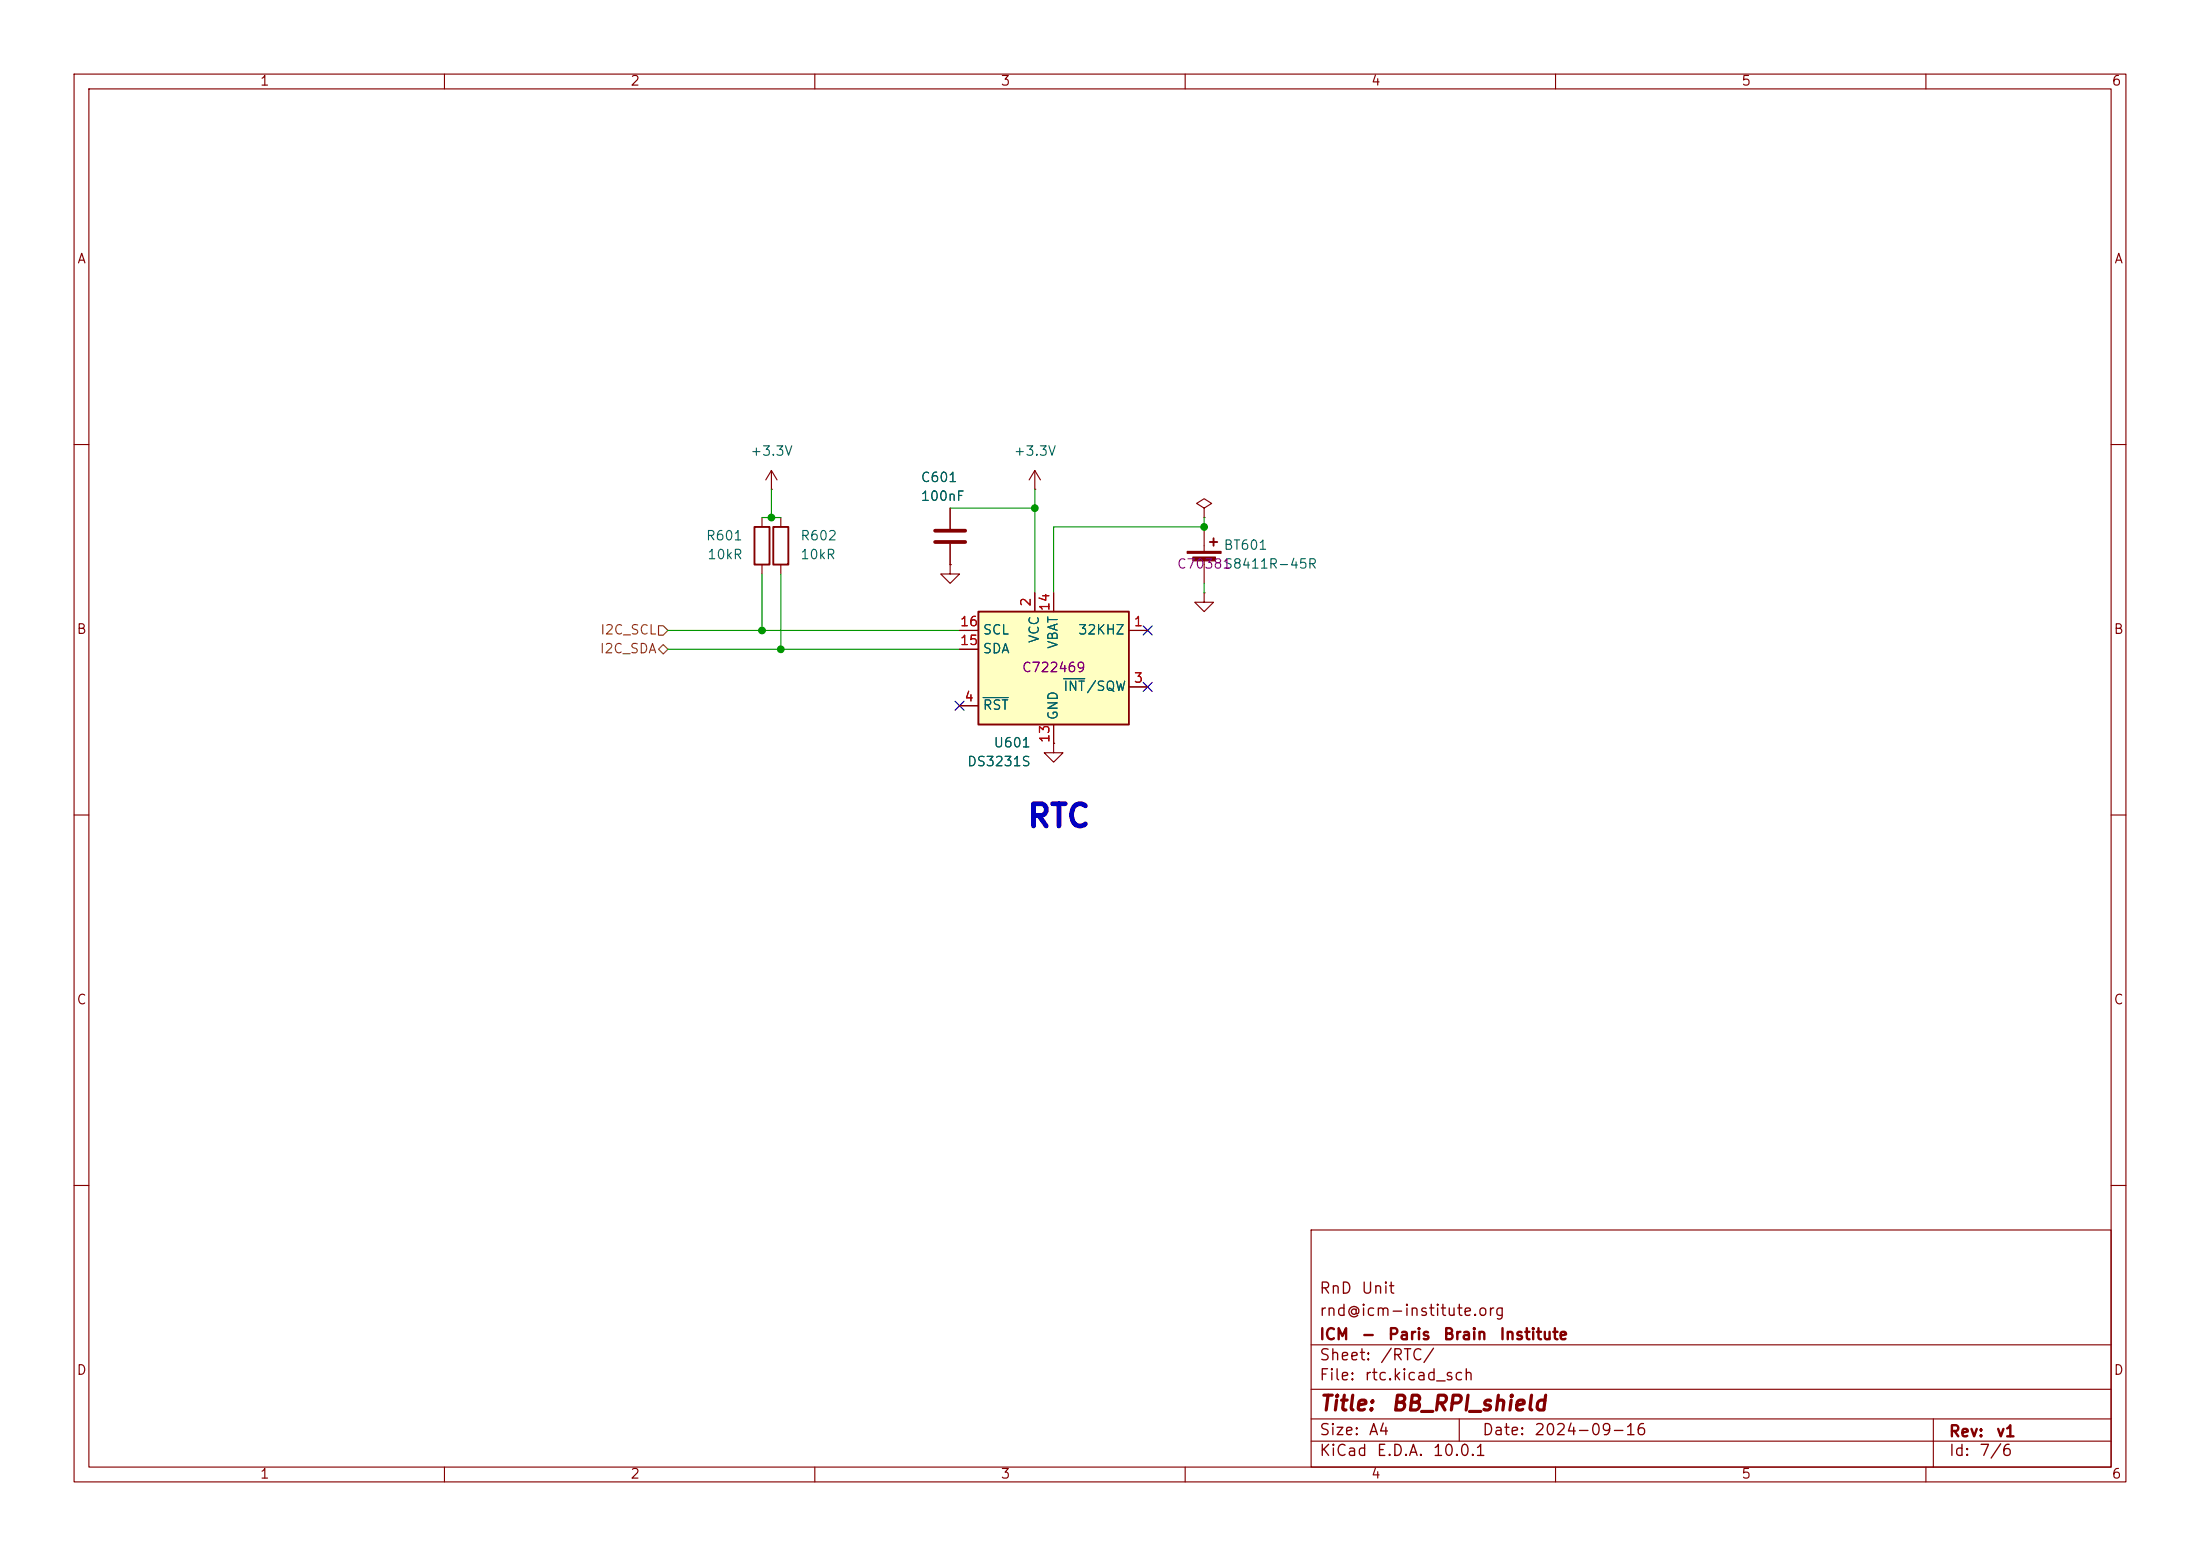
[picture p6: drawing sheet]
<svg xmlns="http://www.w3.org/2000/svg" width="297mm" height="210mm" viewBox="0 0 297 210" stroke-linecap="round" stroke-linejoin="round" font-family="sans-serif">
<g fill="none" stroke="#840000" stroke-width=".15">
<path d="M10 10h277v190h-277zM12 12h273v186h-273zM60 10v2M110 10v2M160 10v2M210 10v2M260 10v2M10 60h2M105.4 69.9v1.2M105.4 76.2v1.3M139.7 66h.1M139.7 63.5l-.8 1.3"/>
<path d="M139.7 63.5l.8 1.3M139.7 63.5v2.5M162.6 71.1v3.3M162.6 75.4v3.3M285 60h2M162.6 80v1.3h1.2l-1.2 1.3-1.3-1.3h1.3M162.6 80h.1M10 110h2M285 110h2M10 160h2M177 166h108v32h-108zM285 160h2"/>
<path d="M60 198v2M110 198v2M160 198v2M177 194.5h108M177 191.5h108M177 187.5h108M177 181.5h108M197 191.5v3M210 198v2M260 198v2M261 191.5v6.5"/>
</g>
<g fill="#840000" stroke="#840000" stroke-width=".15">
<path d="M160.3 74.4h4.5v.3h-4.5z"/>
<path d="M161 75.2h3.1v.5h-3.1z"/>
</g>
<path d="M104.4 71.1h2v5.1h-2zM163.3 73.2h1M163.8 72.6v1.1" fill="none" stroke="#840000" stroke-width=".25"/>
<path d="M132.1 82.6h20.3v15.2h-20.3z" fill="#ffffc2"/>
<path d="M101.9 71.1h2v5.1h-2zM132.1 82.6h20.3v15.2h-20.3z" fill="none" stroke="#840000" stroke-width=".25"/>
<g fill="none" stroke="#840000" stroke-width=".15">
<path d="M102.9 69.9v1.2M102.9 76.2v1.3M104.1 66h.1M104.1 63.5l-.7 1.3M104.1 63.5l.8 1.3M104.1 63.5v2.5M128.3 76.2v1.3h1.2l-1.2 1.2-1.3-1.2h1.3M128.3 76.2h.1M128.3 68.6v2.8M128.3 73.4v2.8M162.6 68.6l1-.7-1-.6-1.1 .6 1.1 .7v1.3M162.6 69.9h.1"/>
<path d="M129.5 85.1h2.6M129.5 95.3h2.6M129.5 87.6h2.6M139.7 80v2.6M142.2 80v2.6M142.2 97.8v2.5M152.4 85.1h2.5M152.4 92.7h2.5M142.2 100.3v1.3h1.3l-1.3 1.3-1.2-1.3h1.2M142.2 100.3h.1"/>
</g>
<path d="M132.7 94.1h3.4M143.6 91.6h2.8" fill="none" stroke="#006464" stroke-width=".15"/>
<path d="M126.2 73.2h4.1M126.2 71.6h4.1" fill="none" stroke="#840000" stroke-width=".51"/>
<path d="M88.9 84.5h.6l.7 .6-.7 .6h-.6zM88.9 87.6l.6-.6 .7 .6-.7 .7z" fill="none" stroke="#725600" stroke-width=".15"/>
<path d="M102.9 69.9h2.5M102.9 77.5v7.6M104.1 66v3.9M105.4 77.5v10.1M128.3 68.6h11.4M139.7 66v14M162.6 69.9v1.2h-20.4v8.9M162.6 78.7v1.3M90.2 87.6h39.3M90.2 85.1h39.3" fill="none" stroke="#009600" stroke-width=".15"/>
<path d="M128.9 94.6l1.2 1.3M130.1 94.6l-1.2 1.3M154.3 92.1l1.2 1.2M154.3 84.5l1.2 1.2M155.5 92.1l-1.2 1.2M155.5 84.5l-1.2 1.2" fill="none" stroke="#000084" stroke-width=".15"/>
<g fill="#009600" stroke="#009600" stroke-width=".14">
<circle cx="105.4" cy="87.6" r=".46"/>
<circle cx="102.9" cy="85.1" r=".46"/>
<circle cx="104.1" cy="69.9" r=".46"/>
<circle cx="162.6" cy="71.1" r=".46"/>
<circle cx="139.7" cy="68.6" r=".46"/>
</g>
<text font-size="3" fill="#0000c2" x="138.5" y="112.4">RTC</text>
<g font-size="2" fill="#840000">
<text x="178" y="190.9">Title:</text>
<text x="187.7" y="190.9">BB_RPI_shield</text>
</g>
<g font-size="1.5" fill="#840000">
<text x="178" y="178">rnd@icm-institute.org</text>
<text x="178" y="175">RnD</text>
<text x="183.7" y="175">Unit</text>
<text x="178" y="184">Sheet:</text>
<text x="178" y="181.2">ICM</text>
<text x="183.7" y="181.2">-</text>
<text x="186.2" y="184">/RTC/</text>
<text x="187.3" y="181.2">Paris</text>
<text x="194.7" y="181.2">Brain</text>
<text x="202.3" y="181.2">Institute</text>
<text x="178" y="186.7">File:</text>
<text x="184.1" y="186.7">rtc.kicad_sch</text>
<text x="178" y="196.9">KiCad</text>
<text x="178" y="194.1">Size:</text>
<text x="184.7" y="194.1">A4</text>
<text x="185.7" y="196.9">E.D.A.</text>
<text x="193.3" y="196.9">10.0.1</text>
<text x="200" y="194.1">Date:</text>
<text x="207" y="194.1">2024-09-16</text>
<text x="263" y="194.3">Rev:</text>
<text x="263" y="196.9">Id:</text>
<text x="267.1" y="196.9">7/6</text>
<text x="269.4" y="194.3">v1</text>
</g>
<g font-size="1.3" fill="#840000">
<text x="35" y="11.9">1</text>
<text x="85" y="11.9">2</text>
<text x="135" y="11.9">3</text>
<text x="185" y="11.9">4</text>
<text x="235" y="11.9">5</text>
<text x="285" y="11.9">6</text>
<text x="10.3" y="35.9">A</text>
<text x="285.3" y="35.9">A</text>
<text x="10.3" y="85.9">B</text>
<text x="285.3" y="85.9">B</text>
<text x="10.3" y="135.9">C</text>
<text x="285.3" y="135.9">C</text>
<text x="10.3" y="185.9">D</text>
<text x="285.3" y="185.9">D</text>
<text x="35" y="199.9">1</text>
<text x="85" y="199.9">2</text>
<text x="135" y="199.9">3</text>
<text x="185" y="199.9">4</text>
<text x="235" y="199.9">5</text>
<text x="285" y="199.9">6</text>
</g>
<g font-size="1.3" fill="#006464">
<text x="101.2" y="61.8">+3.3V</text>
<text x="124.2" y="65.4">C601</text>
<text x="136.8" y="61.8">+3.3V</text>
<text x="124.2" y="67.9">100nF</text>
<text x="95.2" y="73.3">R601</text>
<text x="95.4" y="75.8">10kR</text>
<text x="108" y="73.3">R602</text>
<text x="108" y="75.8">10kR</text>
<text x="165.1" y="74.5">BT601</text>
<text x="165.1" y="77.1">S8411R-45R</text>
<text x="132.6" y="88.5">SDA</text>
<text x="132.6" y="86">SCL</text>
<text x="140.6" y="86.9" transform="rotate(-90 140.6 86.9)">VCC</text>
<text x="143.1" y="87.7" transform="rotate(-90 143.1 87.7)">VBAT</text>
<text x="145.5" y="86">32KHZ</text>
<text x="143.5" y="93.6">INT/SQW</text>
<text x="132.6" y="96.1">RST</text>
<text x="134.1" y="101.2">U601</text>
<text x="143.1" y="97.3" transform="rotate(-90 143.1 97.3)">GND</text>
<text x="130.5" y="103.7">DS3231S</text>
</g>
<g font-size="1.3" fill="#840084">
<text x="158.8" y="77.1">C70381</text>
<text x="137.9" y="91">C722469</text>
</g>
<g font-size="1.3" fill="#a90000">
<text x="139.4" y="82" transform="rotate(-90 139.4 82)">2</text>
<text x="142" y="82.6" transform="rotate(-90 142 82.6)">14</text>
<text x="129.5" y="87.4">15</text>
<text x="129.5" y="84.8">16</text>
<text x="153" y="84.8">1</text>
<text x="130.1" y="95">4</text>
<text x="153" y="92.5">3</text>
<text x="142" y="100.4" transform="rotate(-90 142 100.4)">13</text>
</g>
<g font-size="1.3" fill="#725600">
<text x="80.9" y="88.5">I2C_SDA</text>
<text x="80.9" y="86">I2C_SCL</text>
</g>
</svg>
